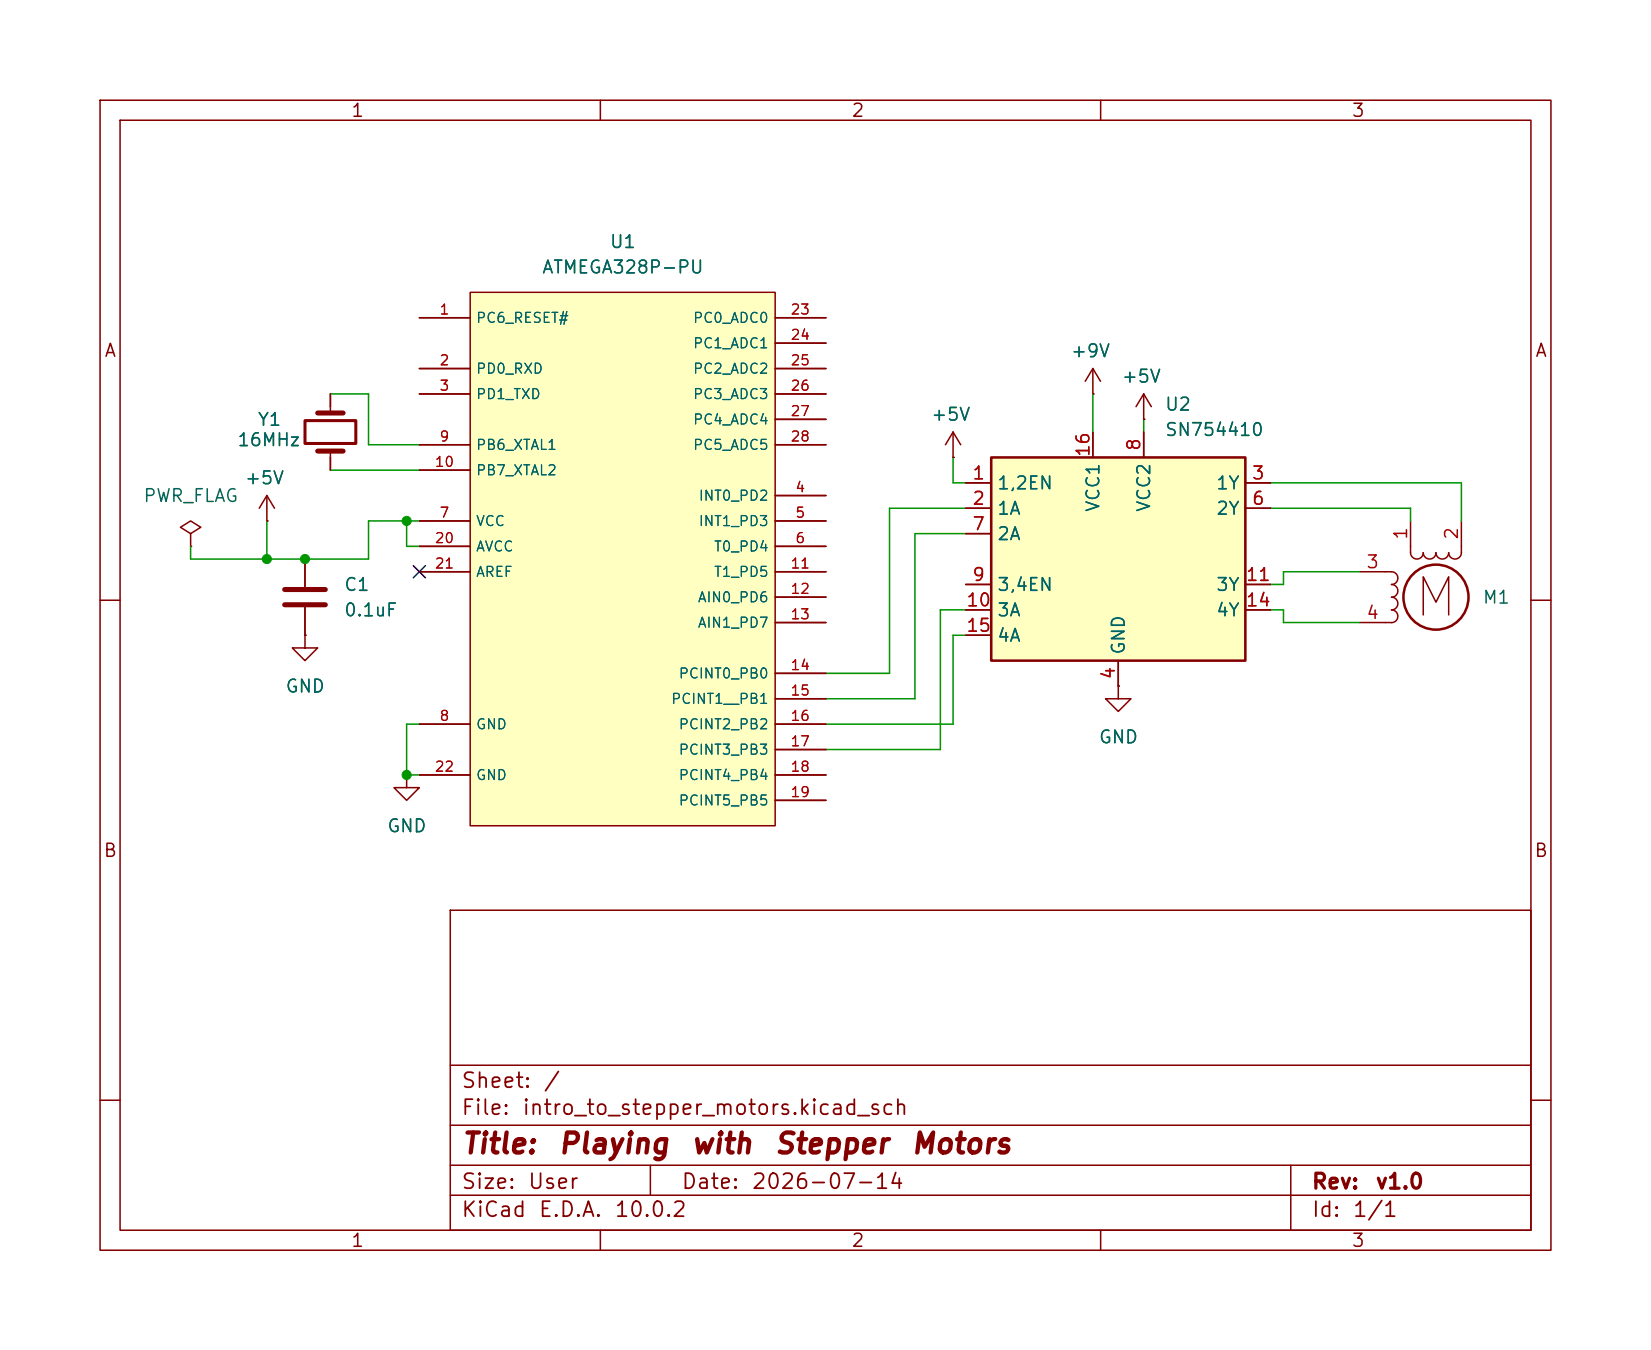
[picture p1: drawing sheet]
<svg xmlns="http://www.w3.org/2000/svg" width="165mm" height="135mm" viewBox="0 0 165 135" stroke-linecap="round" stroke-linejoin="round" font-family="sans-serif">
<g fill="none" stroke="#840000" stroke-width=".15">
<path d="M10 10h145v115h-145zM12 12h141v111h-141zM60 10v2M110 10v2M26.7 52.1h.1M26.7 49.6l-.8 1.2M26.7 49.6l.7 1.2M26.7 49.6v2.5M30.5 55.9v2.8M10 60h2M30.5 60.7v2.8M40.6 77.5v1.3h1.3l-1.3 1.2-1.2-1.2h1.2"/>
<path d="M40.6 77.5h.1M111.8 68.6v1.3h1.2l-1.2 1.2-1.3-1.2h1.3M111.8 68.6h.1M153 60h2M45 91h108v32h-108zM10 110h2M45 119.5h108M45 116.5h108M45 112.5h108M45 106.5h108M65 116.5v3M129 116.5v6.5"/>
<path d="M153 110h2M60 123v2M110 123v2"/>
</g>
<path d="M28.4 59h4.1M28.4 60.5h4.1" fill="none" stroke="#840000" stroke-width=".51"/>
<path d="M47 29.2h30.5v53.4h-30.5z" fill="#ffffc2"/>
<g fill="none" stroke="#840000" stroke-width=".15">
<path d="M33 39.4v1.9M41.9 31.8h5.1M41.9 36.9h5.1M41.9 39.4h5.1M47 29.2h30.5v53.4h-30.5zM77.5 31.8h5M77.5 36.9h5M77.5 39.4h5M77.5 34.3h5M114.3 39.4l-.8 1.3M114.3 39.4l.8 1.3M114.3 39.4v2.5"/>
<path d="M19 53.4l1.1-.7-1.1-.6-1 .6 1 .7v1.2M19 54.6h.1M33 45.1v1.9M41.9 52.1h5.1M41.9 54.6h5.1M41.9 44.5h5.1M41.9 47h5.1M41.9 57.2h5.1M77.5 49.6h5M77.5 52.1h5M77.5 54.6h5M77.5 44.5h5"/>
<path d="M77.5 57.2h5M77.5 59.7h5M77.5 41.9h5M114.3 41.9h.1M135.9 57.2h3.2a.64 .64 0 0 1 .6 .6 .64 .64 0 0 1-.6 .7 .63 .63 0 0 1 .6 .6 .63 .63 0 0 1-.6 .6M139.1 59.7a.64 .64 0 0 1 .6 .7 .64 .64 0 0 1-.6 .6 .63 .63 0 0 1 .6 .6 .63 .63 0 0 1-.6 .7h-3.2M141 52.1v3.2a.64 .64 0 0 0 .6 .6 .64 .64 0 0 0 .6-.6 .64 .64 0 0 0 .7 .6 .64 .64 0 0 0 .6-.6 .64 .64 0 0 0 .6 .6 .64 .64 0 0 0 .7-.6 .64 .64 0 0 0 .6 .6 .64 .64 0 0 0 .6-.6v-3.2M30.5 63.5v1.3h1.2l-1.2 1.3-1.3-1.3h1.3M30.5 63.5h.1M41.9 72.4h5.1M41.9 77.5h5.1M77.5 72.4h5"/>
<path d="M77.5 62.3h5M77.5 67.3h5M77.5 69.9h5M77.5 75h5M77.5 77.5h5M142.2 61.5v-3.8l1.3 2.5 1.3-2.5v3.8M77.5 80h5"/>
</g>
<path d="M31.7 45.1h2.6M31.7 41.3h2.6" fill="none" stroke="#840000" stroke-width=".51"/>
<path d="M30.5 42.1h5.1v2.2h-5.1z" fill="none" stroke="#840000" stroke-width=".3"/>
<circle cx="143.5" cy="59.7" r="3.3" fill="none" stroke="#840000" stroke-width=".25"/>
<path d="M99.1 45.7h25.4v20.4h-25.4z" fill="#ffffc2"/>
<path d="M99.1 45.7h25.4v20.4h-25.4z" fill="none" stroke="#840000" stroke-width=".25"/>
<g fill="none" stroke="#840000" stroke-width=".15">
<path d="M33 39.4v1.3M41.9 31.8h5.1M41.9 36.9h5.1M41.9 39.4h5.1M77.5 31.8h5M77.5 36.9h5M77.5 39.4h5M77.5 34.3h5M109.2 39.4h.1M109.2 36.9v2.5M109.2 36.9l-.7 1.2M109.2 36.9l.8 1.2"/>
<path d="M26.7 52.1h.1M30.5 55.9v2.8M33 45.7v1.3M41.9 52.1h5.1M41.9 54.6h5.1M41.9 44.5h5.1M41.9 47h5.1M41.9 57.2h5.1M77.5 49.6h5M77.5 52.1h5M77.5 54.6h5M77.5 44.5h5"/>
<path d="M77.5 57.2h5M77.5 59.7h5M77.5 41.9h5M95.2 45.7h.1M95.2 43.2l-.7 1.3M95.2 43.2l.8 1.3M95.2 43.2v2.5M96.5 48.3h2.6M96.5 50.8h2.6M96.5 53.4h2.6M96.5 58.4h2.6M109.2 43.2v2.5"/>
<path d="M114.3 41.9h.1M114.3 43.2v2.5M124.5 48.3h2.5M124.5 50.8h2.5M124.5 58.4h2.5M30.5 63.5h.1M30.5 60.7v2.8M40.6 77.5h.1M41.9 72.4h5.1M41.9 77.5h5.1M77.5 72.4h5M77.5 62.3h5"/>
<path d="M77.5 67.3h5M77.5 69.9h5M77.5 75h5M77.5 77.5h5M96.5 61h2.6M96.5 63.5h2.6M111.8 68.6h.1M111.8 66.1v2.5M124.5 61h2.5M77.5 80h5"/>
</g>
<g fill="none" stroke="#009600" stroke-width=".15">
<path d="M33 39.4h3.8v5.1h5.1M109.2 39.4v3.8M26.7 52.1v3.8M33 47h8.9M40.6 52.1v2.5h1.3M41.9 52.1h-5.1v3.8h-17.8v-1.3M95.2 45.7v2.6h1.3M96.5 50.8h-7.6v16.5h-6.4M96.5 53.4h-5.1v16.5h-8.9M114.3 41.9v1.3M127 50.8h14v1.3M127 48.3h19v3.8"/>
<path d="M135.9 57.2h-7.6v1.2h-1.3M41.9 72.4h-1.3v5.1h1.3M96.5 63.5h-1.3v8.9h-12.7M96.5 61h-2.5v14h-11.5M127 61h1.3v1.3h7.6"/>
</g>
<path d="M41.3 56.6l1.2 1.2M42.5 56.6l-1.2 1.2" fill="none" stroke="#000084" stroke-width=".15"/>
<g fill="#009600" stroke="#009600" stroke-width=".1">
<circle cx="26.7" cy="55.9" r=".46"/>
<circle cx="30.5" cy="55.9" r=".46"/>
<circle cx="40.6" cy="52.1" r=".46"/>
<circle cx="40.6" cy="77.5" r=".46"/>
</g>
<g font-size="2" fill="#840000">
<text x="46" y="115.9">Title:</text>
<text x="55.7" y="115.9">Playing</text>
<text x="68.9" y="115.9">with</text>
<text x="77.3" y="115.9">Stepper</text>
<text x="90.9" y="115.9">Motors</text>
</g>
<g font-size="1.5" fill="#840000">
<text x="46" y="111.9">File:</text>
<text x="46" y="109.2">Sheet:</text>
<text x="52.1" y="111.9">intro_to_stepper_motors.kicad_sch</text>
<text x="54.2" y="109.2">/</text>
<text x="46" y="119.3">Size:</text>
<text x="52.7" y="119.3">User</text>
<text x="68" y="119.3">Date:</text>
<text x="75" y="119.3">2026-07-14</text>
<text x="131" y="119.3">Rev:</text>
<text x="137.4" y="119.3">v1.0</text>
<text x="46" y="122.1">KiCad</text>
<text x="53.7" y="122.1">E.D.A.</text>
<text x="61.3" y="122.1">10.0.2</text>
<text x="131" y="122.1">Id:</text>
<text x="135.1" y="122.1">1/1</text>
</g>
<g font-size="1.3" fill="#840000">
<text x="35" y="12">1</text>
<text x="85" y="12">2</text>
<text x="135" y="12">3</text>
<text x="10.3" y="36">A</text>
<text x="153.3" y="36">A</text>
<text x="10.3" y="86">B</text>
<text x="153.3" y="86">B</text>
<text x="35" y="125">1</text>
<text x="85" y="125">2</text>
<text x="135" y="125">3</text>
</g>
<g font-size="1.3" fill="#006464">
<text x="54.1" y="27.7">ATMEGA328P-PU</text>
<text x="60.9" y="25.1">U1</text>
<text x="106.9" y="36">+9V</text>
<text x="112" y="38.6">+5V</text>
<text x="116.3" y="41.4">U2</text>
<text x="23.6" y="44.9">16MHz</text>
<text x="25.7" y="42.9">Y1</text>
<text x="93" y="42.4">+5V</text>
<text x="116.3" y="43.9">SN754410</text>
<text x="14.2" y="50.5">PWR_FLAG</text>
<text x="24.4" y="48.7">+5V</text>
<text x="99.6" y="49.3">1,2EN</text>
<text x="99.6" y="51.8">1A</text>
<text x="110.2" y="51.3" transform="rotate(-90 110.2 51.3)">VCC1</text>
<text x="115.3" y="51.3" transform="rotate(-90 115.3 51.3)">VCC2</text>
<text x="121.5" y="49.3">1Y</text>
<text x="121.5" y="51.8">2Y</text>
<text x="34.3" y="59.4">C1</text>
<text x="99.6" y="54.3">2A</text>
<text x="99.6" y="59.4">3,4EN</text>
<text x="121.5" y="59.4">3Y</text>
<text x="34.3" y="62">0.1uF</text>
<text x="99.6" y="62">3A</text>
<text x="99.6" y="64.5">4A</text>
<text x="112.7" y="65.6" transform="rotate(-90 112.7 65.6)">GND</text>
<text x="121.5" y="62">4Y</text>
<text x="148.1" y="60.7">M1</text>
<text x="28.4" y="69.6">GND</text>
<text x="109.7" y="74.7">GND</text>
<text x="38.6" y="83.5">GND</text>
</g>
<g font-size="1.3" fill="#a90000">
<text x="109.2" y="45.8" transform="rotate(-90 109.2 45.8)">16</text>
<text x="114.3" y="45.2" transform="rotate(-90 114.3 45.2)">8</text>
<text x="97.1" y="48.3">1</text>
<text x="97.1" y="50.8">2</text>
<text x="97.1" y="53.3">7</text>
<text x="125" y="48.3">3</text>
<text x="125" y="50.8">6</text>
<text x="97.1" y="58.4">9</text>
<text x="124.4" y="58.4">11</text>
<text x="136.5" y="57.1">3</text>
<text x="140.9" y="54.1" transform="rotate(-90 140.9 54.1)">1</text>
<text x="146" y="54.1" transform="rotate(-90 146 54.1)">2</text>
<text x="96.5" y="61">10</text>
<text x="96.5" y="63.5">15</text>
<text x="124.4" y="61">14</text>
<text x="136.5" y="62.2">4</text>
<text x="111.7" y="68" transform="rotate(-90 111.7 68)">4</text>
</g>
<g font-size="1" fill="#a90000">
<text x="43.8" y="31.7">1</text>
<text x="78.9" y="31.7">23</text>
<text x="78.9" y="34.2">24</text>
<text x="43.8" y="36.8">2</text>
<text x="43.8" y="39.3">3</text>
<text x="78.9" y="36.8">25</text>
<text x="78.9" y="39.3">26</text>
<text x="78.9" y="41.9">27</text>
<text x="43.4" y="46.9">10</text>
<text x="43.8" y="44.4">9</text>
<text x="78.9" y="44.4">28</text>
<text x="43.8" y="52">7</text>
<text x="79.4" y="49.5">4</text>
<text x="79.4" y="52">5</text>
<text x="43.4" y="54.6">20</text>
<text x="43.4" y="57.1">21</text>
<text x="78.9" y="57.1">11</text>
<text x="78.9" y="59.6">12</text>
<text x="79.4" y="54.6">6</text>
<text x="78.9" y="62.2">13</text>
<text x="78.9" y="67.3">14</text>
<text x="78.9" y="69.8">15</text>
<text x="43.4" y="77.4">22</text>
<text x="43.8" y="72.3">8</text>
<text x="78.9" y="72.3">16</text>
<text x="78.9" y="74.9">17</text>
<text x="78.9" y="77.4">18</text>
<text x="78.9" y="80">19</text>
</g>
<g font-size="1" fill="#006464">
<text x="47.5" y="32.5">PC6_RESET#</text>
<text x="69.2" y="32.5">PC0_ADC0</text>
<text x="69.2" y="35.1">PC1_ADC1</text>
<text x="47.5" y="37.6">PD0_RXD</text>
<text x="47.5" y="40.2">PD1_TXD</text>
<text x="69.2" y="37.6">PC2_ADC2</text>
<text x="69.2" y="40.2">PC3_ADC3</text>
<text x="47.5" y="45.2">PB6_XTAL1</text>
<text x="47.5" y="47.8">PB7_XTAL2</text>
<text x="69.2" y="42.7">PC4_ADC4</text>
<text x="69.2" y="45.2">PC5_ADC5</text>
<text x="47.5" y="52.9">VCC</text>
<text x="69.8" y="50.3">INT0_PD2</text>
<text x="69.8" y="52.9">INT1_PD3</text>
<text x="47.5" y="55.4">AVCC</text>
<text x="47.5" y="57.9">AREF</text>
<text x="71.3" y="55.4">T0_PD4</text>
<text x="71.3" y="57.9">T1_PD5</text>
<text x="69.7" y="60.5">AIN0_PD6</text>
<text x="69.7" y="63">AIN1_PD7</text>
<text x="67" y="70.6">PCINT1__PB1</text>
<text x="67.8" y="68.1">PCINT0_PB0</text>
<text x="47.5" y="73.2">GND</text>
<text x="67.8" y="73.2">PCINT2_PB2</text>
<text x="67.8" y="75.7">PCINT3_PB3</text>
<text x="47.5" y="78.3">GND</text>
<text x="67.8" y="78.3">PCINT4_PB4</text>
<text x="67.8" y="80.8">PCINT5_PB5</text>
</g>
</svg>
